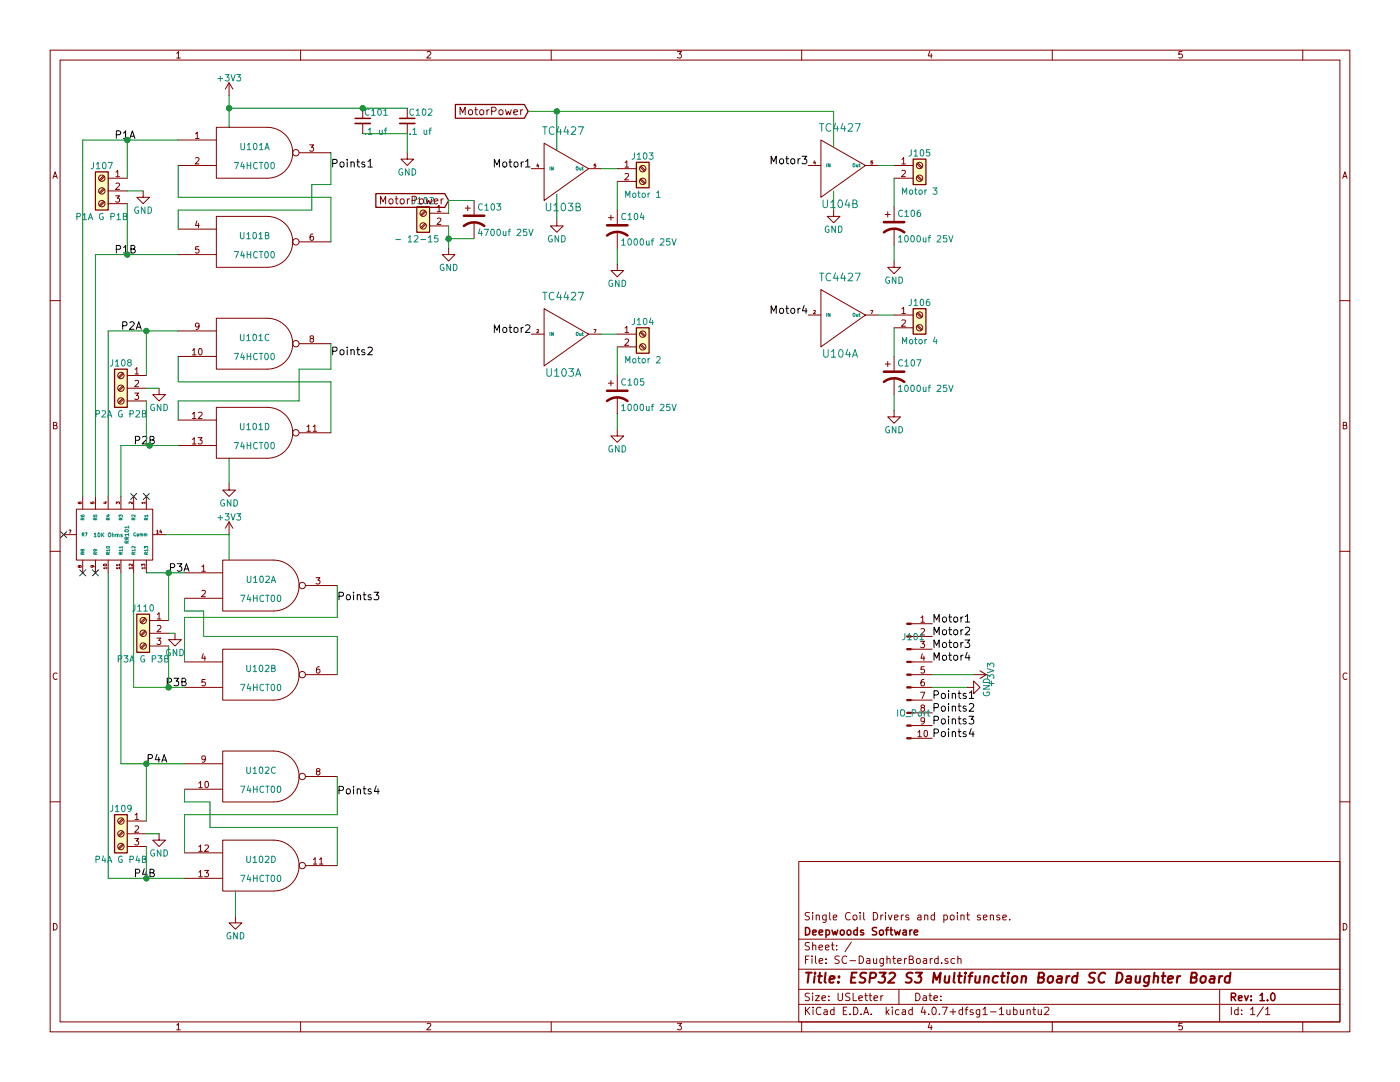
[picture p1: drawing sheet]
EESchema Schematic File Version 2
LIBS:power
LIBS:device
LIBS:switches
LIBS:relays
LIBS:motors
LIBS:transistors
LIBS:conn
LIBS:linear
LIBS:regul
LIBS:74xx
LIBS:cmos4000
LIBS:adc-dac
LIBS:memory
LIBS:xilinx
LIBS:microcontrollers
LIBS:dsp
LIBS:microchip
LIBS:analog_switches
LIBS:motorola
LIBS:texas
LIBS:intel
LIBS:audio
LIBS:interface
LIBS:digital-audio
LIBS:philips
LIBS:display
LIBS:cypress
LIBS:siliconi
LIBS:opto
LIBS:atmel
LIBS:contrib
LIBS:valves
LIBS:4814p-2
LIBS:tc442x
LIBS:SC-DaughterBoard-cache
EELAYER 25 0
EELAYER END
$Descr USLetter 11000 8500
encoding utf-8
Sheet 1 1
Title "ESP32 S3 Multifunction Board SC Daughter Board"
Date ""
Rev "1.0"
Comp "Deepwoods Software"
Comment1 "Single Coil Drivers and point sense."
Comment2 ""
Comment3 ""
Comment4 ""
$EndDescr
$Comp
L 74HCT00 U101
U 2 1
P 2000 1900
F 0 "U101" H 2000 1950 50  0000 C CNN
F 1 "74HCT00" H 2000 1800 50  0000 C CNN
F 2 "Housings_SOIC:SOIC-14_3.9x8.7mm_Pitch1.27mm" H 2000 1900 50  0001 C CNN
F 3 "" H 2000 1900 50  0001 C CNN
F 4 "595-SN74AHC00D" H 2000 1900 60  0001 C CNN "Mouser Part Number"
	2    2000 1900
	1    0    0    -1  
$EndComp
$Comp
L 74HCT00 U101
U 3 1
P 2000 2700
F 0 "U101" H 2000 2750 50  0000 C CNN
F 1 "74HCT00" H 2000 2600 50  0000 C CNN
F 2 "Housings_SOIC:SOIC-14_3.9x8.7mm_Pitch1.27mm" H 2000 2700 50  0001 C CNN
F 3 "" H 2000 2700 50  0001 C CNN
F 4 "595-SN74AHC00D" H 2000 2700 60  0001 C CNN "Mouser Part Number"
	3    2000 2700
	1    0    0    -1  
$EndComp
$Comp
L 74HCT00 U101
U 4 1
P 2000 3400
F 0 "U101" H 2000 3450 50  0000 C CNN
F 1 "74HCT00" H 2000 3300 50  0000 C CNN
F 2 "Housings_SOIC:SOIC-14_3.9x8.7mm_Pitch1.27mm" H 2000 3400 50  0001 C CNN
F 3 "" H 2000 3400 50  0001 C CNN
F 4 "595-SN74AHC00D" H 2000 3400 60  0001 C CNN "Mouser Part Number"
	4    2000 3400
	1    0    0    -1  
$EndComp
$Comp
L 74HCT00 U102
U 1 1
P 2050 4600
F 0 "U102" H 2050 4650 50  0000 C CNN
F 1 "74HCT00" H 2050 4500 50  0000 C CNN
F 2 "Housings_SOIC:SOIC-14_3.9x8.7mm_Pitch1.27mm" H 2050 4600 50  0001 C CNN
F 3 "" H 2050 4600 50  0001 C CNN
F 4 "595-SN74AHC00D" H 2050 4600 60  0001 C CNN "Mouser Part Number"
	1    2050 4600
	1    0    0    -1  
$EndComp
$Comp
L 74HCT00 U102
U 2 1
P 2050 5300
F 0 "U102" H 2050 5350 50  0000 C CNN
F 1 "74HCT00" H 2050 5200 50  0000 C CNN
F 2 "Housings_SOIC:SOIC-14_3.9x8.7mm_Pitch1.27mm" H 2050 5300 50  0001 C CNN
F 3 "" H 2050 5300 50  0001 C CNN
F 4 "595-SN74AHC00D" H 2050 5300 60  0001 C CNN "Mouser Part Number"
	2    2050 5300
	1    0    0    -1  
$EndComp
$Comp
L 74HCT00 U102
U 3 1
P 2050 6100
F 0 "U102" H 2050 6150 50  0000 C CNN
F 1 "74HCT00" H 2050 6000 50  0000 C CNN
F 2 "Housings_SOIC:SOIC-14_3.9x8.7mm_Pitch1.27mm" H 2050 6100 50  0001 C CNN
F 3 "" H 2050 6100 50  0001 C CNN
F 4 "595-SN74AHC00D" H 2050 6100 60  0001 C CNN "Mouser Part Number"
	3    2050 6100
	1    0    0    -1  
$EndComp
$Comp
L 74HCT00 U102
U 4 1
P 2050 6800
F 0 "U102" H 2050 6850 50  0000 C CNN
F 1 "74HCT00" H 2050 6700 50  0000 C CNN
F 2 "Housings_SOIC:SOIC-14_3.9x8.7mm_Pitch1.27mm" H 2050 6800 50  0001 C CNN
F 3 "" H 2050 6800 50  0001 C CNN
F 4 "595-SN74AHC00D" H 2050 6800 60  0001 C CNN "Mouser Part Number"
	4    2050 6800
	1    0    0    -1  
$EndComp
$Comp
L 4814P-2 RR101
U 1 1
P 900 4200
F 0 "RR101" H 900 4300 30  0000 C CNN
F 1 "10K Ohms" V 900 4150 30  0000 C CNN
F 2 "48xxP:4814P" H 900 4200 60  0001 C CNN
F 3 "" H 900 4200 60  0000 C CNN
F 4 "652-4814P-2LF-10K" H 900 4200 60  0001 C CNN "Mouser Part Number"
	1    900  4200
	0    1    1    0   
$EndComp
$Comp
L C_Small C101
U 1 1
P 2850 950
F 0 "C101" H 2860 1020 50  0000 L CNN
F 1 ".1 uf" H 2860 870 50  0000 L CNN
F 2 "Capacitors_SMD:C_0603" H 2850 950 50  0001 C CNN
F 3 "" H 2850 950 50  0001 C CNN
F 4 "710-885012206095" H 2850 950 60  0001 C CNN "Mouser Part Number"
	1    2850 950 
	1    0    0    -1  
$EndComp
$Comp
L C_Small C102
U 1 1
P 3200 950
F 0 "C102" H 3210 1020 50  0000 L CNN
F 1 ".1 uf" H 3210 870 50  0000 L CNN
F 2 "Capacitors_SMD:C_0603" H 3200 950 50  0001 C CNN
F 3 "" H 3200 950 50  0001 C CNN
F 4 "710-885012206095" H 3200 950 60  0001 C CNN "Mouser Part Number"
	1    3200 950 
	1    0    0    -1  
$EndComp
$Comp
L +3V3 #PWR105
U 1 1
P 1800 750
F 0 "#PWR105" H 1800 600 50  0001 C CNN
F 1 "+3V3" H 1800 890 50  0000 C CNN
F 2 "" H 1800 750 50  0001 C CNN
F 3 "" H 1800 750 50  0001 C CNN
	1    1800 750 
	1    0    0    -1  
$EndComp
$Comp
L +3V3 #PWR107
U 1 1
P 1800 4200
F 0 "#PWR107" H 1800 4050 50  0001 C CNN
F 1 "+3V3" H 1800 4340 50  0000 C CNN
F 2 "" H 1800 4200 50  0001 C CNN
F 3 "" H 1800 4200 50  0001 C CNN
	1    1800 4200
	1    0    0    -1  
$EndComp
$Comp
L GND #PWR106
U 1 1
P 1800 3800
F 0 "#PWR106" H 1800 3550 50  0001 C CNN
F 1 "GND" H 1800 3650 50  0000 C CNN
F 2 "" H 1800 3800 50  0001 C CNN
F 3 "" H 1800 3800 50  0001 C CNN
	1    1800 3800
	1    0    0    -1  
$EndComp
$Comp
L GND #PWR108
U 1 1
P 1850 7200
F 0 "#PWR108" H 1850 6950 50  0001 C CNN
F 1 "GND" H 1850 7050 50  0000 C CNN
F 2 "" H 1850 7200 50  0001 C CNN
F 3 "" H 1850 7200 50  0001 C CNN
	1    1850 7200
	1    0    0    -1  
$EndComp
NoConn ~ 1150 3900
NoConn ~ 1050 3900
NoConn ~ 500  4200
NoConn ~ 750  4500
NoConn ~ 650  4500
$Comp
L 74HCT00 U101
U 1 1
P 2000 1200
F 0 "U101" H 2000 1250 50  0000 C CNN
F 1 "74HCT00" H 2000 1100 50  0000 C CNN
F 2 "Housings_SOIC:SOIC-14_3.9x8.7mm_Pitch1.27mm" H 2000 1200 50  0001 C CNN
F 3 "" H 2000 1200 50  0001 C CNN
F 4 "595-SN74AHC00D" H 2000 1200 60  0001 C CNN "Mouser Part Number"
	1    2000 1200
	1    0    0    -1  
$EndComp
$Comp
L GND #PWR109
U 1 1
P 3200 1200
F 0 "#PWR109" H 3200 950 50  0001 C CNN
F 1 "GND" H 3200 1050 50  0000 C CNN
F 2 "" H 3200 1200 50  0001 C CNN
F 3 "" H 3200 1200 50  0001 C CNN
	1    3200 1200
	1    0    0    -1  
$EndComp
Text Label 900  1100 0    59   ~ 0
P1A
Text Label 900  2000 0    59   ~ 0
P1B
Text Label 950  2600 0    59   ~ 0
P2A
Text Label 1050 3500 0    59   ~ 0
P2B
Text Label 1325 4500 0    59   ~ 0
P3A
Text Label 1300 5400 0    59   ~ 0
P3B
Text Label 1150 6000 0    59   ~ 0
P4A
Text Label 1050 6900 0    59   ~ 0
P4B
$Comp
L Conn_01x10_Male J101
U 1 1
P 7125 5300
F 0 "J101" H 7175 5600 50  0000 C CNN
F 1 "IO_Port" H 7175 5000 50  0000 C CNN
F 2 "Pin_Headers:Pin_Header_Straight_1x10_Pitch2.54mm" H 7125 5300 50  0001 C CNN
F 3 "" H 7125 5300 50  0001 C CNN
	1    7125 5300
	1    0    0    -1  
$EndComp
Text Label 7325 4900 0    60   ~ 0
Motor1
Text Label 7325 5000 0    60   ~ 0
Motor2
Text Label 7325 5100 0    60   ~ 0
Motor3
Text Label 7325 5200 0    60   ~ 0
Motor4
Text Label 7325 5500 0    60   ~ 0
Points1
Text Label 7325 5600 0    60   ~ 0
Points2
Text Label 7325 5700 0    60   ~ 0
Points3
Text Label 7325 5800 0    60   ~ 0
Points4
$Comp
L +3V3 #PWR118
U 1 1
P 7650 5300
F 0 "#PWR118" H 7650 5150 50  0001 C CNN
F 1 "+3V3" H 7650 5440 50  0000 C CNN
F 2 "" H 7650 5300 50  0001 C CNN
F 3 "" H 7650 5300 50  0001 C CNN
	1    7650 5300
	0    1    1    0   
$EndComp
$Comp
L GND #PWR117
U 1 1
P 7600 5400
F 0 "#PWR117" H 7600 5150 50  0001 C CNN
F 1 "GND" H 7600 5250 50  0000 C CNN
F 2 "" H 7600 5400 50  0001 C CNN
F 3 "" H 7600 5400 50  0001 C CNN
	1    7600 5400
	0    -1   -1   0   
$EndComp
Text Label 2600 1325 0    60   ~ 0
Points1
Text Label 2600 2800 0    60   ~ 0
Points2
Text Label 2650 4725 0    60   ~ 0
Points3
Text Label 2650 6250 0    60   ~ 0
Points4
$Comp
L Screw_Terminal_01x02 J102
U 1 1
P 3325 1675
F 0 "J102" H 3325 1775 50  0000 C CNN
F 1 "- 12-15 +" H 3325 1475 50  0000 C CNN
F 2 "Connectors_Terminal_Blocks:TerminalBlock_Pheonix_PT-3.5mm_2pol" H 3325 1675 50  0001 C CNN
F 3 "" H 3325 1675 50  0001 C CNN
	1    3325 1675
	-1   0    0    -1  
$EndComp
$Comp
L CP1 C103
U 1 1
P 3725 1725
F 0 "C103" H 3750 1825 50  0000 L CNN
F 1 "4700uf 25V" H 3750 1625 50  0000 L CNN
F 2 "BigSMDCaps:EEEFK0J133SM" H 3725 1725 50  0001 C CNN
F 3 "" H 3725 1725 50  0001 C CNN
F 4 "667-EEE-FK1E472SM " H 3725 1725 60  0001 C CNN "Mouser Part Number"
	1    3725 1725
	1    0    0    -1  
$EndComp
Text GLabel 3525 1575 0    60   Input ~ 0
MotorPower
$Comp
L GND #PWR110
U 1 1
P 3525 1950
F 0 "#PWR110" H 3525 1700 50  0001 C CNN
F 1 "GND" H 3525 1800 50  0000 C CNN
F 2 "" H 3525 1950 50  0001 C CNN
F 3 "" H 3525 1950 50  0001 C CNN
	1    3525 1950
	1    0    0    -1  
$EndComp
$Comp
L TC4427 U103
U 2 1
P 4425 1325
F 0 "U103" H 4425 1025 60  0000 C CNN
F 1 "TC4427" H 4425 1625 60  0000 C CNN
F 2 "Housings_SOIC:SOIC-8_3.9x4.9mm_Pitch1.27mm" H 4425 1325 60  0001 C CNN
F 3 "" H 4425 1325 60  0000 C CNN
	2    4425 1325
	1    0    0    -1  
$EndComp
Text Label 4175 1325 2    60   ~ 0
Motor1
Text GLabel 4150 875  0    60   Input ~ 0
MotorPower
$Comp
L GND #PWR111
U 1 1
P 4375 1725
F 0 "#PWR111" H 4375 1475 50  0001 C CNN
F 1 "GND" H 4375 1575 50  0000 C CNN
F 2 "" H 4375 1725 50  0001 C CNN
F 3 "" H 4375 1725 50  0001 C CNN
	1    4375 1725
	1    0    0    -1  
$EndComp
$Comp
L Screw_Terminal_01x02 J103
U 1 1
P 5050 1325
F 0 "J103" H 5050 1425 50  0000 C CNN
F 1 "Motor 1" H 5050 1125 50  0000 C CNN
F 2 "Terminal_Blocks:TerminalBlock_Pheonix_PT-3.5mm_2pol" H 5050 1325 50  0001 C CNN
F 3 "" H 5050 1325 50  0001 C CNN
	1    5050 1325
	1    0    0    -1  
$EndComp
$Comp
L CP1 C104
U 1 1
P 4850 1800
F 0 "C104" H 4875 1900 50  0000 L CNN
F 1 "1000uf 25V" H 4875 1700 50  0000 L CNN
F 2 "Capacitors_SMD:CP_Elec_10x10.5" H 4850 1800 50  0001 C CNN
F 3 "" H 4850 1800 50  0001 C CNN
F 4 "661-EMZS250ARA102MJA" H 4850 1800 60  0001 C CNN "Mouser Part Number"
	1    4850 1800
	1    0    0    -1  
$EndComp
$Comp
L GND #PWR112
U 1 1
P 4850 2075
F 0 "#PWR112" H 4850 1825 50  0001 C CNN
F 1 "GND" H 4850 1925 50  0000 C CNN
F 2 "" H 4850 2075 50  0001 C CNN
F 3 "" H 4850 2075 50  0001 C CNN
	1    4850 2075
	1    0    0    -1  
$EndComp
$Comp
L TC4427 U103
U 1 1
P 4425 2625
F 0 "U103" H 4425 2325 60  0000 C CNN
F 1 "TC4427" H 4425 2925 60  0000 C CNN
F 2 "" H 4425 2625 60  0000 C CNN
F 3 "" H 4425 2625 60  0000 C CNN
	1    4425 2625
	1    0    0    -1  
$EndComp
Text Label 4175 2625 2    60   ~ 0
Motor2
$Comp
L Screw_Terminal_01x02 J104
U 1 1
P 5050 2625
F 0 "J104" H 5050 2725 50  0000 C CNN
F 1 "Motor 2" H 5050 2425 50  0000 C CNN
F 2 "Terminal_Blocks:TerminalBlock_Pheonix_PT-3.5mm_2pol" H 5050 2625 50  0001 C CNN
F 3 "" H 5050 2625 50  0001 C CNN
	1    5050 2625
	1    0    0    -1  
$EndComp
$Comp
L CP1 C105
U 1 1
P 4850 3100
F 0 "C105" H 4875 3200 50  0000 L CNN
F 1 "1000uf 25V" H 4875 3000 50  0000 L CNN
F 2 "Capacitors_SMD:CP_Elec_10x10.5" H 4850 3100 50  0001 C CNN
F 3 "" H 4850 3100 50  0001 C CNN
F 4 "661-EMZS250ARA102MJA" H 4850 3100 60  0001 C CNN "Mouser Part Number"
	1    4850 3100
	1    0    0    -1  
$EndComp
$Comp
L GND #PWR113
U 1 1
P 4850 3375
F 0 "#PWR113" H 4850 3125 50  0001 C CNN
F 1 "GND" H 4850 3225 50  0000 C CNN
F 2 "" H 4850 3375 50  0001 C CNN
F 3 "" H 4850 3375 50  0001 C CNN
	1    4850 3375
	1    0    0    -1  
$EndComp
$Comp
L TC4427 U104
U 2 1
P 6600 1300
F 0 "U104" H 6600 1000 60  0000 C CNN
F 1 "TC4427" H 6600 1600 60  0000 C CNN
F 2 "Housings_SOIC:SOIC-8_3.9x4.9mm_Pitch1.27mm" H 6600 1300 60  0001 C CNN
F 3 "" H 6600 1300 60  0000 C CNN
	2    6600 1300
	1    0    0    -1  
$EndComp
Text Label 6350 1300 2    60   ~ 0
Motor3
$Comp
L Screw_Terminal_01x02 J105
U 1 1
P 7225 1300
F 0 "J105" H 7225 1400 50  0000 C CNN
F 1 "Motor 3" H 7225 1100 50  0000 C CNN
F 2 "Terminal_Blocks:TerminalBlock_Pheonix_PT-3.5mm_2pol" H 7225 1300 50  0001 C CNN
F 3 "" H 7225 1300 50  0001 C CNN
	1    7225 1300
	1    0    0    -1  
$EndComp
$Comp
L CP1 C106
U 1 1
P 7025 1775
F 0 "C106" H 7050 1875 50  0000 L CNN
F 1 "1000uf 25V" H 7050 1675 50  0000 L CNN
F 2 "Capacitors_SMD:CP_Elec_10x10.5" H 7025 1775 50  0001 C CNN
F 3 "" H 7025 1775 50  0001 C CNN
F 4 "661-EMZS250ARA102MJA" H 7025 1775 60  0001 C CNN "Mouser Part Number"
	1    7025 1775
	1    0    0    -1  
$EndComp
$Comp
L GND #PWR115
U 1 1
P 7025 2050
F 0 "#PWR115" H 7025 1800 50  0001 C CNN
F 1 "GND" H 7025 1900 50  0000 C CNN
F 2 "" H 7025 2050 50  0001 C CNN
F 3 "" H 7025 2050 50  0001 C CNN
	1    7025 2050
	1    0    0    -1  
$EndComp
$Comp
L TC4427 U104
U 1 1
P 6600 2475
F 0 "U104" H 6600 2175 60  0000 C CNN
F 1 "TC4427" H 6600 2775 60  0000 C CNN
F 2 "" H 6600 2475 60  0000 C CNN
F 3 "" H 6600 2475 60  0000 C CNN
	1    6600 2475
	1    0    0    -1  
$EndComp
Text Label 6350 2475 2    60   ~ 0
Motor4
$Comp
L Screw_Terminal_01x02 J106
U 1 1
P 7225 2475
F 0 "J106" H 7225 2575 50  0000 C CNN
F 1 "Motor 4" H 7225 2275 50  0000 C CNN
F 2 "Terminal_Blocks:TerminalBlock_Pheonix_PT-3.5mm_2pol" H 7225 2475 50  0001 C CNN
F 3 "" H 7225 2475 50  0001 C CNN
	1    7225 2475
	1    0    0    -1  
$EndComp
$Comp
L CP1 C107
U 1 1
P 7025 2950
F 0 "C107" H 7050 3050 50  0000 L CNN
F 1 "1000uf 25V" H 7050 2850 50  0000 L CNN
F 2 "Capacitors_SMD:CP_Elec_10x10.5" H 7025 2950 50  0001 C CNN
F 3 "" H 7025 2950 50  0001 C CNN
F 4 "661-EMZS250ARA102MJA" H 7025 2950 60  0001 C CNN "Mouser Part Number"
	1    7025 2950
	1    0    0    -1  
$EndComp
$Comp
L GND #PWR116
U 1 1
P 7025 3225
F 0 "#PWR116" H 7025 2975 50  0001 C CNN
F 1 "GND" H 7025 3075 50  0000 C CNN
F 2 "" H 7025 3225 50  0001 C CNN
F 3 "" H 7025 3225 50  0001 C CNN
	1    7025 3225
	1    0    0    -1  
$EndComp
$Comp
L GND #PWR114
U 1 1
P 6550 1650
F 0 "#PWR114" H 6550 1400 50  0001 C CNN
F 1 "GND" H 6550 1500 50  0000 C CNN
F 2 "" H 6550 1650 50  0001 C CNN
F 3 "" H 6550 1650 50  0001 C CNN
	1    6550 1650
	1    0    0    -1  
$EndComp
$Comp
L Screw_Terminal_01x03 J107
U 1 1
P 800 1500
F 0 "J107" H 800 1700 50  0000 C CNN
F 1 "P1A G P1B" H 800 1300 50  0000 C CNN
F 2 "Connectors_Terminal_Blocks:TerminalBlock_Pheonix_MPT-2.54mm_3pol" H 800 1500 50  0001 C CNN
F 3 "" H 800 1500 50  0001 C CNN
	1    800  1500
	-1   0    0    -1  
$EndComp
Wire Wire Line
	1800 3800 1800 3600
Wire Wire Line
	1800 4400 1800 4200
Wire Wire Line
	2650 6500 2650 6800
Wire Wire Line
	1650 6500 2650 6500
Wire Wire Line
	1650 6300 1650 6500
Wire Wire Line
	1450 6300 1650 6300
Wire Wire Line
	1450 6200 1450 6300
Wire Wire Line
	2650 5000 2650 5300
Wire Wire Line
	1600 5000 2650 5000
Wire Wire Line
	1600 4800 1600 5000
Wire Wire Line
	1450 4800 1600 4800
Wire Wire Line
	1450 4700 1450 4800
Wire Wire Line
	1450 6400 1450 6700
Wire Wire Line
	2650 6400 1450 6400
Wire Wire Line
	2650 6100 2650 6400
Wire Wire Line
	1450 4850 1450 5200
Wire Wire Line
	2650 4850 1450 4850
Wire Wire Line
	2650 4600 2650 4850
Wire Wire Line
	1400 3150 1400 3300
Wire Wire Line
	2350 3150 1400 3150
Wire Wire Line
	2350 2900 2350 3150
Wire Wire Line
	2600 2900 2350 2900
Wire Wire Line
	2600 2700 2600 2900
Wire Wire Line
	2600 3000 2600 3400
Wire Wire Line
	1400 3000 2600 3000
Wire Wire Line
	1400 2800 1400 3000
Wire Wire Line
	1400 1650 1400 1800
Wire Wire Line
	2450 1650 1400 1650
Wire Wire Line
	2600 1550 2600 1900
Wire Wire Line
	1400 1550 2600 1550
Wire Wire Line
	1400 1300 1400 1550
Wire Wire Line
	1850 7200 1850 7000
Wire Wire Line
	1800 4200 1300 4200
Wire Wire Line
	750  2000 1400 2000
Wire Wire Line
	750  2000 750  3900
Wire Wire Line
	650  3900 650  1100
Wire Wire Line
	650  1100 1400 1100
Wire Wire Line
	950  3500 1400 3500
Wire Wire Line
	950  3500 950  3900
Wire Wire Line
	850  3900 850  2600
Wire Wire Line
	850  2600 1400 2600
Wire Wire Line
	1150 4500 1450 4500
Wire Wire Line
	1050 4500 1050 5400
Wire Wire Line
	1050 5400 1450 5400
Wire Wire Line
	950  4500 950  6000
Wire Wire Line
	950  6000 1450 6000
Wire Wire Line
	850  4500 850  6900
Wire Wire Line
	850  6900 1450 6900
Wire Wire Line
	1800 750  1800 1000
Wire Wire Line
	2600 1200 2600 1450
Wire Wire Line
	2600 1450 2450 1450
Wire Wire Line
	2450 1450 2450 1650
Wire Wire Line
	1800 850  3200 850 
Connection ~ 1800 850 
Connection ~ 2850 850 
Wire Wire Line
	3200 1050 2850 1050
Wire Wire Line
	3200 1200 3200 1050
Wire Wire Line
	7325 5300 7650 5300
Wire Wire Line
	7325 5400 7600 5400
Wire Wire Line
	3525 1675 3525 1575
Wire Wire Line
	3525 1575 3725 1575
Wire Wire Line
	3525 1875 3725 1875
Wire Wire Line
	3525 1775 3525 1950
Connection ~ 3525 1875
Wire Wire Line
	4150 875  6550 875 
Wire Wire Line
	4375 875  4375 1175
Wire Wire Line
	4375 1525 4375 1725
Wire Wire Line
	4725 1325 4850 1325
Wire Wire Line
	4850 1425 4850 1650
Wire Wire Line
	4850 1950 4850 2075
Wire Wire Line
	4725 2625 4850 2625
Wire Wire Line
	4850 2725 4850 2950
Wire Wire Line
	4850 3250 4850 3375
Wire Wire Line
	6900 1300 7025 1300
Wire Wire Line
	7025 1400 7025 1625
Wire Wire Line
	7025 1925 7025 2050
Wire Wire Line
	6900 2475 7025 2475
Wire Wire Line
	7025 2575 7025 2800
Wire Wire Line
	7025 3100 7025 3225
Wire Wire Line
	6550 875  6550 1150
Connection ~ 4375 875 
Wire Wire Line
	6550 1500 6550 1650
Wire Wire Line
	1000 1400 1000 1100
Connection ~ 1000 1100
Wire Wire Line
	1000 1600 1000 2000
Connection ~ 1000 2000
$Comp
L GND #PWR101
U 1 1
P 1125 1500
F 0 "#PWR101" H 1125 1250 50  0001 C CNN
F 1 "GND" H 1125 1350 50  0000 C CNN
F 2 "" H 1125 1500 50  0001 C CNN
F 3 "" H 1125 1500 50  0001 C CNN
	1    1125 1500
	1    0    0    -1  
$EndComp
Wire Wire Line
	1125 1500 1000 1500
$Comp
L Screw_Terminal_01x03 J108
U 1 1
P 950 3050
F 0 "J108" H 950 3250 50  0000 C CNN
F 1 "P2A G P2B" H 950 2850 50  0000 C CNN
F 2 "Connectors_Terminal_Blocks:TerminalBlock_Pheonix_MPT-2.54mm_3pol" H 950 3050 50  0001 C CNN
F 3 "" H 950 3050 50  0001 C CNN
	1    950  3050
	-1   0    0    -1  
$EndComp
Wire Wire Line
	1150 2950 1150 2600
Connection ~ 1150 2600
Wire Wire Line
	1150 3150 1150 3500
Wire Wire Line
	1150 3500 1175 3500
Connection ~ 1175 3500
$Comp
L GND #PWR102
U 1 1
P 1250 3050
F 0 "#PWR102" H 1250 2800 50  0001 C CNN
F 1 "GND" H 1250 2900 50  0000 C CNN
F 2 "" H 1250 3050 50  0001 C CNN
F 3 "" H 1250 3050 50  0001 C CNN
	1    1250 3050
	1    0    0    -1  
$EndComp
Wire Wire Line
	1150 3050 1250 3050
$Comp
L Screw_Terminal_01x03 J110
U 1 1
P 1125 4975
F 0 "J110" H 1125 5175 50  0000 C CNN
F 1 "P3A G P3B" H 1125 4775 50  0000 C CNN
F 2 "Connectors_Terminal_Blocks:TerminalBlock_Pheonix_MPT-2.54mm_3pol" H 1125 4975 50  0001 C CNN
F 3 "" H 1125 4975 50  0001 C CNN
	1    1125 4975
	-1   0    0    -1  
$EndComp
Wire Wire Line
	1325 4500 1325 4875
Connection ~ 1325 4500
Wire Wire Line
	1325 5075 1325 5400
Connection ~ 1325 5400
$Comp
L GND #PWR104
U 1 1
P 1375 4975
F 0 "#PWR104" H 1375 4725 50  0001 C CNN
F 1 "GND" H 1375 4825 50  0000 C CNN
F 2 "" H 1375 4975 50  0001 C CNN
F 3 "" H 1375 4975 50  0001 C CNN
	1    1375 4975
	1    0    0    -1  
$EndComp
Wire Wire Line
	1375 4975 1325 4975
$Comp
L Screw_Terminal_01x03 J109
U 1 1
P 950 6550
F 0 "J109" H 950 6750 50  0000 C CNN
F 1 "P4A G P4B" H 950 6350 50  0000 C CNN
F 2 "Connectors_Terminal_Blocks:TerminalBlock_Pheonix_MPT-2.54mm_3pol" H 950 6550 50  0001 C CNN
F 3 "" H 950 6550 50  0001 C CNN
	1    950  6550
	-1   0    0    -1  
$EndComp
Wire Wire Line
	1150 6450 1150 6000
Connection ~ 1150 6000
Wire Wire Line
	1150 6650 1150 6900
Connection ~ 1150 6900
$Comp
L GND #PWR103
U 1 1
P 1250 6550
F 0 "#PWR103" H 1250 6300 50  0001 C CNN
F 1 "GND" H 1250 6400 50  0000 C CNN
F 2 "" H 1250 6550 50  0001 C CNN
F 3 "" H 1250 6550 50  0001 C CNN
	1    1250 6550
	1    0    0    -1  
$EndComp
Wire Wire Line
	1250 6550 1150 6550
$EndSCHEMATC
